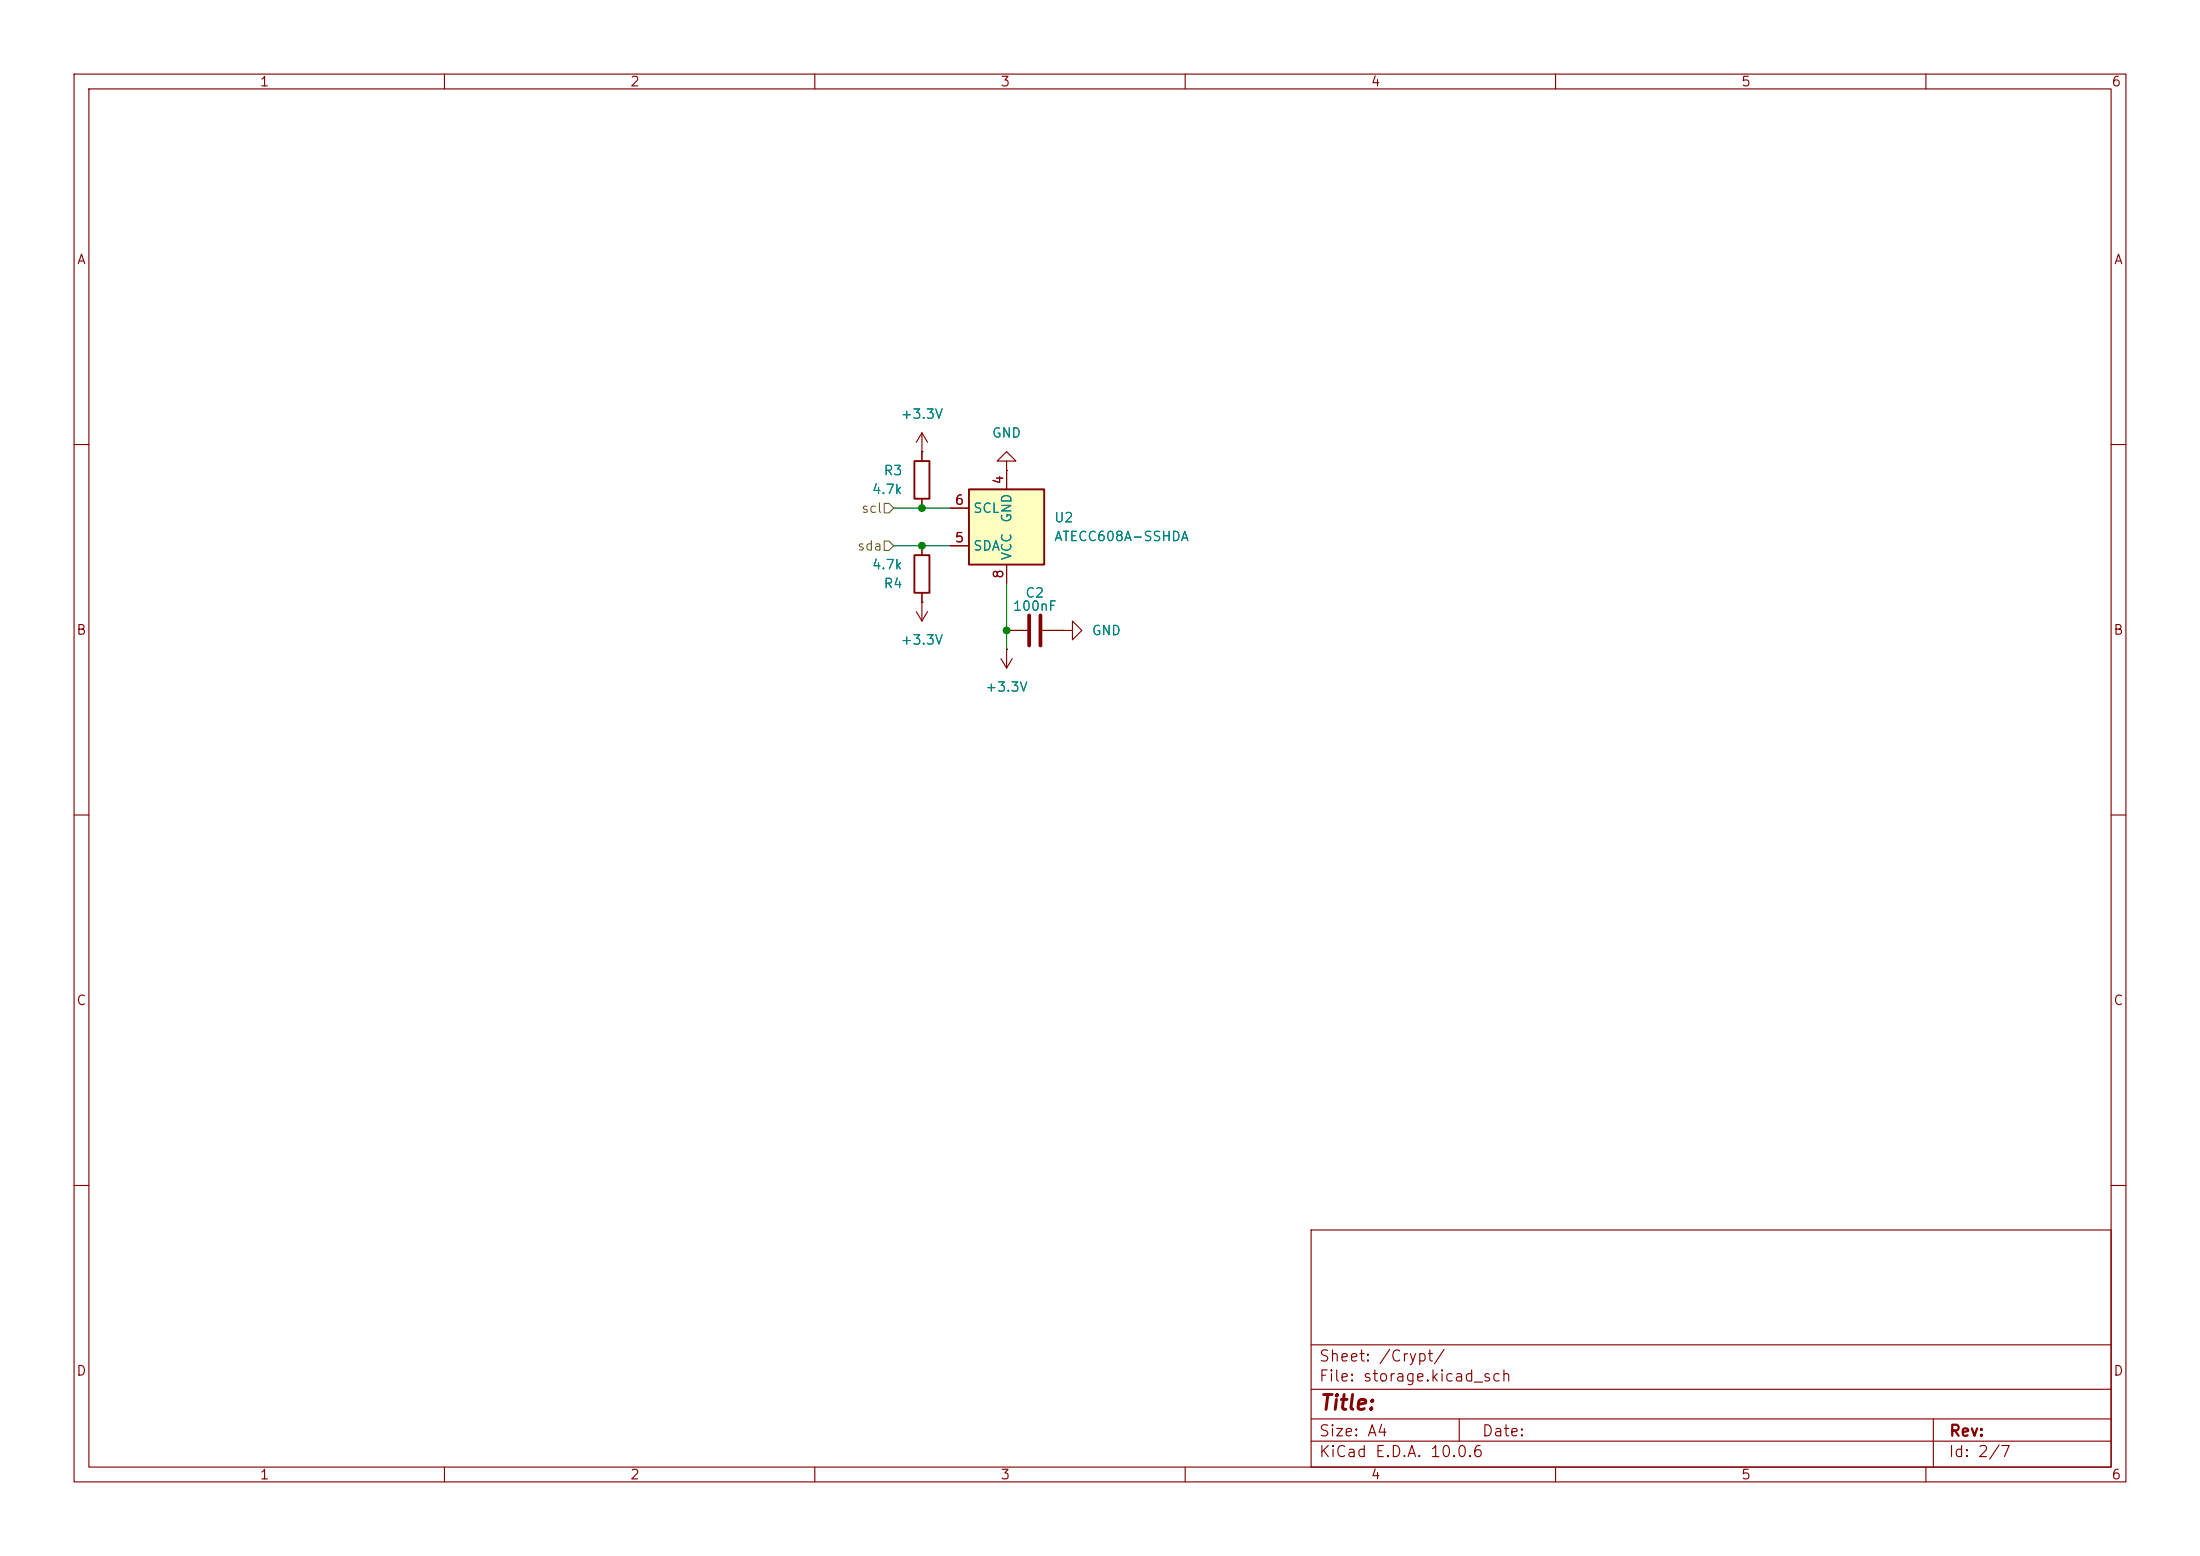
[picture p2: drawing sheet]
(kicad_sch
 (version 20260306)
 (generator "eeschema")
 (generator_version "10.0")
 (paper "A4")
 (lib_symbols
  (symbol "Device:C"
   (pin_numbers (hide yes))
   (pin_names
    (offset 0.254)) (exclude_from_sim no) (in_bom yes) (on_board yes)
   (in_pos_files yes)
   (duplicate_pin_numbers_are_jumpers no)
   (property "Reference" "C" (at 0.635 2.54 0) (show_name no) (do_not_autoplace no) (effects (font (size 1.27 1.27)) (justify left)))
   (property "Value" "C" (at 0.635 -2.54 0) (show_name no) (do_not_autoplace no) (effects (font (size 1.27 1.27)) (justify left)))
   (property "Footprint" "" (at 0.9652 -3.81 0) (show_name no) (do_not_autoplace no) (hide yes) (effects (font (size 1.27 1.27))))
   (property "Datasheet" "" (at 0 0 0) (show_name no) (do_not_autoplace no) (hide yes) (effects (font (size 1.27 1.27))))
   (property "Description" "Unpolarized capacitor" (at 0 0 0) (show_name no) (do_not_autoplace no) (hide yes) (effects (font (size 1.27 1.27))))
   (symbol "C_0_1"
    (polyline (pts (xy -2.032 0.762) (xy 2.032 0.762)) (stroke (width 0.508) (type default)) (fill (type none)))
    (polyline (pts (xy -2.032 -0.762) (xy 2.032 -0.762)) (stroke (width 0.508) (type default)) (fill (type none))))
   (symbol "C_1_1"
    (pin passive line (at 0 3.81 270) (length 2.794) (name "" (effects (font (size 1.27 1.27)))) (number "1" (effects (font (size 1.27 1.27)))))
    (pin passive line (at 0 -3.81 90) (length 2.794) (name "" (effects (font (size 1.27 1.27)))) (number "2" (effects (font (size 1.27 1.27))))))
   (embedded_fonts no))
  (symbol "Device:R"
   (pin_numbers (hide yes))
   (pin_names
    (offset 0)) (exclude_from_sim no) (in_bom yes) (on_board yes)
   (in_pos_files yes)
   (duplicate_pin_numbers_are_jumpers no)
   (property "Reference" "R" (at 2.032 0 90) (show_name no) (do_not_autoplace no) (effects (font (size 1.27 1.27))))
   (property "Value" "R" (at 0 0 90) (show_name no) (do_not_autoplace no) (effects (font (size 1.27 1.27))))
   (property "Footprint" "" (at -1.778 0 90) (show_name no) (do_not_autoplace no) (hide yes) (effects (font (size 1.27 1.27))))
   (property "Datasheet" "" (at 0 0 0) (show_name no) (do_not_autoplace no) (hide yes) (effects (font (size 1.27 1.27))))
   (property "Description" "Resistor" (at 0 0 0) (show_name no) (do_not_autoplace no) (hide yes) (effects (font (size 1.27 1.27))))
   (symbol "R_0_1"
    (rectangle (start -1.016 -2.54) (end 1.016 2.54) (stroke (width 0.254) (type default)) (fill (type none))))
   (symbol "R_1_1"
    (pin passive line (at 0 3.81 270) (length 1.27) (name "" (effects (font (size 1.27 1.27)))) (number "1" (effects (font (size 1.27 1.27)))))
    (pin passive line (at 0 -3.81 90) (length 1.27) (name "" (effects (font (size 1.27 1.27)))) (number "2" (effects (font (size 1.27 1.27))))))
   (embedded_fonts no))
  (symbol "Security:ATECC608A-SSHDA" (exclude_from_sim no) (in_bom yes) (on_board yes)
   (in_pos_files yes)
   (duplicate_pin_numbers_are_jumpers no)
   (property "Reference" "U" (at 3.81 6.35 0) (show_name no) (do_not_autoplace no) (effects (font (size 1.27 1.27))))
   (property "Value" "ATECC608A-SSHDA" (at 10.16 -6.35 0) (show_name no) (do_not_autoplace no) (effects (font (size 1.27 1.27))))
   (property "Footprint" "Package_SO:SOIC-8_3.9x4.9mm_P1.27mm" (at 0 0 0) (show_name no) (do_not_autoplace no) (hide yes) (effects (font (size 1.27 1.27))))
   (property "Datasheet" "http://ww1.microchip.com/downloads/en/DeviceDoc/ATECC608A-CryptoAuthentication-Device-Summary-Data-Sheet-DS40001977B.pdf" (at 3.81 6.35 0) (show_name no) (do_not_autoplace no) (hide yes) (effects (font (size 1.27 1.27))))
   (property "Description" "Cryptographic Co-Processor with Secure Hardware-based 16 Key Storage, ECDSA and ECDH support, I2C, SOIC-8" (at 0 0 0) (show_name no) (do_not_autoplace no) (hide yes) (effects (font (size 1.27 1.27))))
   (symbol "ATECC608A-SSHDA_0_1"
    (rectangle (start -5.08 5.08) (end 5.08 -5.08) (stroke (width 0.254) (type default)) (fill (type background))))
   (symbol "ATECC608A-SSHDA_1_1"
    (pin no_connect line (at -5.08 2.54 0) (length 2.54) (hide yes) (name "NC" (effects (font (size 1.27 1.27)))) (number "1" (effects (font (size 1.27 1.27)))))
    (pin no_connect line (at -5.08 0 0) (length 2.54) (hide yes) (name "NC" (effects (font (size 1.27 1.27)))) (number "2" (effects (font (size 1.27 1.27)))))
    (pin no_connect line (at -5.08 -2.54 0) (length 2.54) (hide yes) (name "NC" (effects (font (size 1.27 1.27)))) (number "3" (effects (font (size 1.27 1.27)))))
    (pin power_in line (at 0 -7.62 90) (length 2.54) (name "GND" (effects (font (size 1.27 1.27)))) (number "4" (effects (font (size 1.27 1.27)))))
    (pin bidirectional line (at 7.62 2.54 180) (length 2.54) (name "SDA" (effects (font (size 1.27 1.27)))) (number "5" (effects (font (size 1.27 1.27)))))
    (pin input line (at 7.62 -2.54 180) (length 2.54) (name "SCL" (effects (font (size 1.27 1.27)))) (number "6" (effects (font (size 1.27 1.27)))))
    (pin no_connect line (at 5.08 0 180) (length 2.54) (hide yes) (name "NC" (effects (font (size 1.27 1.27)))) (number "7" (effects (font (size 1.27 1.27)))))
    (pin power_in line (at 0 7.62 270) (length 2.54) (name "VCC" (effects (font (size 1.27 1.27)))) (number "8" (effects (font (size 1.27 1.27))))))
   (embedded_fonts no))
  (symbol "power:+3.3V"
   (power global)
   (pin_numbers (hide yes))
   (pin_names
    (offset 0) (hide yes)) (exclude_from_sim no) (in_bom yes) (on_board yes)
   (in_pos_files yes)
   (duplicate_pin_numbers_are_jumpers no)
   (property "Reference" "#PWR" (at 0 -3.81 0) (show_name no) (do_not_autoplace no) (hide yes) (effects (font (size 1.27 1.27))))
   (property "Value" "+3.3V" (at 0 3.556 0) (show_name no) (do_not_autoplace no) (effects (font (size 1.27 1.27))))
   (property "Footprint" "" (at 0 0 0) (show_name no) (do_not_autoplace no) (hide yes) (effects (font (size 1.27 1.27))))
   (property "Datasheet" "" (at 0 0 0) (show_name no) (do_not_autoplace no) (hide yes) (effects (font (size 1.27 1.27))))
   (property "Description" "Power symbol creates a global label with name \"+3.3V\"" (at 0 0 0) (show_name no) (do_not_autoplace no) (hide yes) (effects (font (size 1.27 1.27))))
   (symbol "+3.3V_0_1"
    (polyline (pts (xy -0.762 1.27) (xy 0 2.54)) (stroke (width 0) (type default)) (fill (type none)))
    (polyline (pts (xy 0 2.54) (xy 0.762 1.27)) (stroke (width 0) (type default)) (fill (type none)))
    (polyline (pts (xy 0 0) (xy 0 2.54)) (stroke (width 0) (type default)) (fill (type none))))
   (symbol "+3.3V_1_1"
    (pin power_in line (at 0 0 90) (length 0) (name "" (effects (font (size 1.27 1.27)))) (number "1" (effects (font (size 1.27 1.27))))))
   (embedded_fonts no))
  (symbol "power:GND"
   (power global)
   (pin_numbers (hide yes))
   (pin_names
    (offset 0) (hide yes)) (exclude_from_sim no) (in_bom yes) (on_board yes)
   (in_pos_files yes)
   (duplicate_pin_numbers_are_jumpers no)
   (property "Reference" "#PWR" (at 0 -6.35 0) (show_name no) (do_not_autoplace no) (hide yes) (effects (font (size 1.27 1.27))))
   (property "Value" "GND" (at 0 -3.81 0) (show_name no) (do_not_autoplace no) (effects (font (size 1.27 1.27))))
   (property "Footprint" "" (at 0 0 0) (show_name no) (do_not_autoplace no) (hide yes) (effects (font (size 1.27 1.27))))
   (property "Datasheet" "" (at 0 0 0) (show_name no) (do_not_autoplace no) (hide yes) (effects (font (size 1.27 1.27))))
   (property "Description" "Power symbol creates a global label with name \"GND\" , ground" (at 0 0 0) (show_name no) (do_not_autoplace no) (hide yes) (effects (font (size 1.27 1.27))))
   (symbol "GND_0_1"
    (polyline (pts (xy 0 0) (xy 0 -1.27) (xy 1.27 -1.27) (xy 0 -2.54) (xy -1.27 -1.27) (xy 0 -1.27)) (stroke (width 0) (type default)) (fill (type none))))
   (symbol "GND_1_1"
    (pin power_in line (at 0 0 270) (length 0) (name "" (effects (font (size 1.27 1.27)))) (number "1" (effects (font (size 1.27 1.27))))))
   (embedded_fonts no)))
 (junction
  (at 124.46 73.66)
  (diameter 0)
  (color 0 0 0 0))
 (junction
  (at 124.46 68.58)
  (diameter 0)
  (color 0 0 0 0))
 (junction
  (at 135.89 85.09)
  (diameter 0)
  (color 0 0 0 0))
 (wire
  (pts (xy 135.89 85.09) (xy 135.89 78.74))
  (stroke (width 0) (type default)))
 (wire
  (pts (xy 124.46 73.66) (xy 128.27 73.66))
  (stroke (width 0) (type default)))
 (wire
  (pts (xy 120.65 73.66) (xy 124.46 73.66))
  (stroke (width 0) (type default)))
 (wire
  (pts (xy 124.46 68.58) (xy 128.27 68.58))
  (stroke (width 0) (type default)))
 (wire
  (pts (xy 135.89 87.63) (xy 135.89 85.09))
  (stroke (width 0) (type default)))
 (wire
  (pts (xy 120.65 68.58) (xy 124.46 68.58))
  (stroke (width 0) (type default)))
 (hierarchical_label "scl"
  (shape input)
  (at 120.65 68.58 180)
  (effects (font (size 1.27 1.27)) (justify right)))
 (hierarchical_label "sda"
  (shape input)
  (at 120.65 73.66 180)
  (effects (font (size 1.27 1.27)) (justify right)))
 (symbol
  (lib_id "power:+3.3V")
  (at 124.46 81.28 180)
  (unit 1)
  (body_style 1)
  (exclude_from_sim no)
  (in_bom yes)
  (on_board yes)
  (in_pos_files yes)
  (dnp no)
  (fields_autoplaced yes)
  (property "Reference" "#PWR010" (at 124.46 77.47 0) (hide yes) (show_name no) (do_not_autoplace no) (effects (font (size 1.27 1.27))))
  (property "Value" "+3.3V" (at 124.46 86.36 0) (show_name no) (do_not_autoplace no) (effects (font (size 1.27 1.27))))
  (property "Footprint" "" (at 124.46 81.28 0) (hide yes) (show_name no) (do_not_autoplace no) (effects (font (size 1.27 1.27))))
  (property "Datasheet" "" (at 124.46 81.28 0) (hide yes) (show_name no) (do_not_autoplace no) (effects (font (size 1.27 1.27))))
  (property "Description" "Power symbol creates a global label with name \"+3.3V\"" (at 124.46 81.28 0) (hide yes) (show_name no) (do_not_autoplace no) (effects (font (size 1.27 1.27))))
  (pin "1"))
 (symbol
  (lib_id "Security:ATECC608A-SSHDA")
  (at 135.89 71.12 180)
  (unit 1)
  (body_style 1)
  (exclude_from_sim no)
  (in_bom yes)
  (on_board yes)
  (in_pos_files yes)
  (dnp no)
  (fields_autoplaced yes)
  (property "Reference" "U2" (at 142.24 69.8499 0) (show_name no) (do_not_autoplace no) (effects (font (size 1.27 1.27)) (justify right)))
  (property "Value" "ATECC608A-SSHDA" (at 142.24 72.3899 0) (show_name no) (do_not_autoplace no) (effects (font (size 1.27 1.27)) (justify right)))
  (property "Footprint" "Package_SO:SOIC-8_3.9x4.9mm_P1.27mm" (at 135.89 71.12 0) (hide yes) (show_name no) (do_not_autoplace no) (effects (font (size 1.27 1.27))))
  (property "Datasheet" "http://ww1.microchip.com/downloads/en/DeviceDoc/ATECC608A-CryptoAuthentication-Device-Summary-Data-Sheet-DS40001977B.pdf" (at 132.08 77.47 0) (hide yes) (show_name no) (do_not_autoplace no) (effects (font (size 1.27 1.27))))
  (property "Description" "Cryptographic Co-Processor with Secure Hardware-based 16 Key Storage, ECDSA and ECDH support, I2C, SOIC-8" (at 135.89 71.12 0) (hide yes) (show_name no) (do_not_autoplace no) (effects (font (size 1.27 1.27))))
  (property "KLC_S3.3" "" (at 135.89 71.12 0) (hide yes) (show_name no) (do_not_autoplace no) (effects (font (size 1.27 1.27))))
  (property "KLC_S4.1" "" (at 135.89 71.12 0) (hide yes) (show_name no) (do_not_autoplace no) (effects (font (size 1.27 1.27))))
  (property "KLC_S4.2_DVDD" "" (at 135.89 71.12 0) (hide yes) (show_name no) (do_not_autoplace no) (effects (font (size 1.27 1.27))))
  (property "KLC_S4.2_VREG_VOUT" "" (at 135.89 71.12 0) (hide yes) (show_name no) (do_not_autoplace no) (effects (font (size 1.27 1.27))))
  (property "LCSC Part" "C616024" (at 135.89 71.12 0) (hide yes) (show_name no) (do_not_autoplace no) (effects (font (size 1.27 1.27))))
  (pin "2")
  (pin "1")
  (pin "8")
  (pin "7")
  (pin "6")
  (pin "5")
  (pin "4")
  (pin "3"))
 (symbol
  (lib_id "Device:R")
  (at 124.46 64.77 0)
  (mirror y)
  (unit 1)
  (body_style 1)
  (exclude_from_sim no)
  (in_bom yes)
  (on_board yes)
  (in_pos_files yes)
  (dnp no)
  (property "Reference" "R3" (at 121.92 63.4999 0) (show_name no) (do_not_autoplace no) (effects (font (size 1.27 1.27)) (justify left)))
  (property "Value" "4.7k" (at 121.92 66.0399 0) (show_name no) (do_not_autoplace no) (effects (font (size 1.27 1.27)) (justify left)))
  (property "Footprint" "Resistor_SMD:R_0603_1608Metric" (at 126.238 64.77 90) (hide yes) (show_name no) (do_not_autoplace no) (effects (font (size 1.27 1.27))))
  (property "Datasheet" "" (at 124.46 64.77 0) (hide yes) (show_name no) (do_not_autoplace no) (effects (font (size 1.27 1.27))))
  (property "Description" "Resistor" (at 124.46 64.77 0) (hide yes) (show_name no) (do_not_autoplace no) (effects (font (size 1.27 1.27))))
  (property "KLC_S3.3" "" (at 124.46 64.77 0) (hide yes) (show_name no) (do_not_autoplace no) (effects (font (size 1.27 1.27))))
  (property "KLC_S4.1" "" (at 124.46 64.77 0) (hide yes) (show_name no) (do_not_autoplace no) (effects (font (size 1.27 1.27))))
  (property "KLC_S4.2_DVDD" "" (at 124.46 64.77 0) (hide yes) (show_name no) (do_not_autoplace no) (effects (font (size 1.27 1.27))))
  (property "KLC_S4.2_VREG_VOUT" "" (at 124.46 64.77 0) (hide yes) (show_name no) (do_not_autoplace no) (effects (font (size 1.27 1.27))))
  (property "LCSC Part" "C99782" (at 124.46 64.77 0) (hide yes) (show_name no) (do_not_autoplace no) (effects (font (size 1.27 1.27))))
  (pin "2")
  (pin "1"))
 (symbol
  (lib_id "power:+3.3V")
  (at 124.46 60.96 0)
  (unit 1)
  (body_style 1)
  (exclude_from_sim no)
  (in_bom yes)
  (on_board yes)
  (in_pos_files yes)
  (dnp no)
  (fields_autoplaced yes)
  (property "Reference" "#PWR09" (at 124.46 64.77 0) (hide yes) (show_name no) (do_not_autoplace no) (effects (font (size 1.27 1.27))))
  (property "Value" "+3.3V" (at 124.46 55.88 0) (show_name no) (do_not_autoplace no) (effects (font (size 1.27 1.27))))
  (property "Footprint" "" (at 124.46 60.96 0) (hide yes) (show_name no) (do_not_autoplace no) (effects (font (size 1.27 1.27))))
  (property "Datasheet" "" (at 124.46 60.96 0) (hide yes) (show_name no) (do_not_autoplace no) (effects (font (size 1.27 1.27))))
  (property "Description" "Power symbol creates a global label with name \"+3.3V\"" (at 124.46 60.96 0) (hide yes) (show_name no) (do_not_autoplace no) (effects (font (size 1.27 1.27))))
  (pin "1"))
 (symbol
  (lib_id "Device:R")
  (at 124.46 77.47 180)
  (unit 1)
  (body_style 1)
  (exclude_from_sim no)
  (in_bom yes)
  (on_board yes)
  (in_pos_files yes)
  (dnp no)
  (fields_autoplaced yes)
  (property "Reference" "R4" (at 121.92 78.7401 0) (show_name no) (do_not_autoplace no) (effects (font (size 1.27 1.27)) (justify left)))
  (property "Value" "4.7k" (at 121.92 76.2001 0) (show_name no) (do_not_autoplace no) (effects (font (size 1.27 1.27)) (justify left)))
  (property "Footprint" "Resistor_SMD:R_0603_1608Metric" (at 126.238 77.47 90) (hide yes) (show_name no) (do_not_autoplace no) (effects (font (size 1.27 1.27))))
  (property "Datasheet" "" (at 124.46 77.47 0) (hide yes) (show_name no) (do_not_autoplace no) (effects (font (size 1.27 1.27))))
  (property "Description" "Resistor" (at 124.46 77.47 0) (hide yes) (show_name no) (do_not_autoplace no) (effects (font (size 1.27 1.27))))
  (property "KLC_S3.3" "" (at 124.46 77.47 0) (hide yes) (show_name no) (do_not_autoplace no) (effects (font (size 1.27 1.27))))
  (property "KLC_S4.1" "" (at 124.46 77.47 0) (hide yes) (show_name no) (do_not_autoplace no) (effects (font (size 1.27 1.27))))
  (property "KLC_S4.2_DVDD" "" (at 124.46 77.47 0) (hide yes) (show_name no) (do_not_autoplace no) (effects (font (size 1.27 1.27))))
  (property "KLC_S4.2_VREG_VOUT" "" (at 124.46 77.47 0) (hide yes) (show_name no) (do_not_autoplace no) (effects (font (size 1.27 1.27))))
  (property "LCSC Part" "C99782" (at 124.46 77.47 0) (hide yes) (show_name no) (do_not_autoplace no) (effects (font (size 1.27 1.27))))
  (pin "2")
  (pin "1"))
 (symbol
  (lib_id "Device:C")
  (at 139.7 85.09 90)
  (unit 1)
  (body_style 1)
  (exclude_from_sim no)
  (in_bom yes)
  (on_board yes)
  (in_pos_files yes)
  (dnp no)
  (property "Reference" "C2" (at 139.7 80.01 90) (show_name no) (do_not_autoplace no) (effects (font (size 1.27 1.27))))
  (property "Value" "100nF" (at 139.7 81.788 90) (show_name no) (do_not_autoplace no) (effects (font (size 1.27 1.27))))
  (property "Footprint" "Capacitor_SMD:C_0603_1608Metric" (at 143.51 84.1248 0) (hide yes) (show_name no) (do_not_autoplace no) (effects (font (size 1.27 1.27))))
  (property "Datasheet" "" (at 139.7 85.09 0) (hide yes) (show_name no) (do_not_autoplace no) (effects (font (size 1.27 1.27))))
  (property "Description" "Unpolarized capacitor" (at 139.7 85.09 0) (hide yes) (show_name no) (do_not_autoplace no) (effects (font (size 1.27 1.27))))
  (property "KLC_S3.3" "" (at 139.7 85.09 90) (hide yes) (show_name no) (do_not_autoplace no) (effects (font (size 1.27 1.27))))
  (property "KLC_S4.1" "" (at 139.7 85.09 90) (hide yes) (show_name no) (do_not_autoplace no) (effects (font (size 1.27 1.27))))
  (property "KLC_S4.2_DVDD" "" (at 139.7 85.09 90) (hide yes) (show_name no) (do_not_autoplace no) (effects (font (size 1.27 1.27))))
  (property "KLC_S4.2_VREG_VOUT" "" (at 139.7 85.09 90) (hide yes) (show_name no) (do_not_autoplace no) (effects (font (size 1.27 1.27))))
  (property "LCSC Part" "C1591" (at 139.7 85.09 90) (hide yes) (show_name no) (do_not_autoplace no) (effects (font (size 1.27 1.27))))
  (pin "1")
  (pin "2"))
 (symbol
  (lib_id "power:GND")
  (at 143.51 85.09 90)
  (unit 1)
  (body_style 1)
  (exclude_from_sim no)
  (in_bom yes)
  (on_board yes)
  (in_pos_files yes)
  (dnp no)
  (fields_autoplaced yes)
  (property "Reference" "#PWR013" (at 149.86 85.09 0) (hide yes) (show_name no) (do_not_autoplace no) (effects (font (size 1.27 1.27))))
  (property "Value" "GND" (at 147.32 85.0899 90) (show_name no) (do_not_autoplace no) (effects (font (size 1.27 1.27)) (justify right)))
  (property "Footprint" "" (at 143.51 85.09 0) (hide yes) (show_name no) (do_not_autoplace no) (effects (font (size 1.27 1.27))))
  (property "Datasheet" "" (at 143.51 85.09 0) (hide yes) (show_name no) (do_not_autoplace no) (effects (font (size 1.27 1.27))))
  (property "Description" "Power symbol creates a global label with name \"GND\" , ground" (at 143.51 85.09 0) (hide yes) (show_name no) (do_not_autoplace no) (effects (font (size 1.27 1.27))))
  (pin "1"))
 (symbol
  (lib_id "power:+3.3V")
  (at 135.89 87.63 180)
  (unit 1)
  (body_style 1)
  (exclude_from_sim no)
  (in_bom yes)
  (on_board yes)
  (in_pos_files yes)
  (dnp no)
  (fields_autoplaced yes)
  (property "Reference" "#PWR012" (at 135.89 83.82 0) (hide yes) (show_name no) (do_not_autoplace no) (effects (font (size 1.27 1.27))))
  (property "Value" "+3.3V" (at 135.89 92.71 0) (show_name no) (do_not_autoplace no) (effects (font (size 1.27 1.27))))
  (property "Footprint" "" (at 135.89 87.63 0) (hide yes) (show_name no) (do_not_autoplace no) (effects (font (size 1.27 1.27))))
  (property "Datasheet" "" (at 135.89 87.63 0) (hide yes) (show_name no) (do_not_autoplace no) (effects (font (size 1.27 1.27))))
  (property "Description" "Power symbol creates a global label with name \"+3.3V\"" (at 135.89 87.63 0) (hide yes) (show_name no) (do_not_autoplace no) (effects (font (size 1.27 1.27))))
  (pin "1"))
 (symbol
  (lib_id "power:GND")
  (at 135.89 63.5 180)
  (unit 1)
  (body_style 1)
  (exclude_from_sim no)
  (in_bom yes)
  (on_board yes)
  (in_pos_files yes)
  (dnp no)
  (fields_autoplaced yes)
  (property "Reference" "#PWR011" (at 135.89 57.15 0) (hide yes) (show_name no) (do_not_autoplace no) (effects (font (size 1.27 1.27))))
  (property "Value" "GND" (at 135.89 58.42 0) (show_name no) (do_not_autoplace no) (effects (font (size 1.27 1.27))))
  (property "Footprint" "" (at 135.89 63.5 0) (hide yes) (show_name no) (do_not_autoplace no) (effects (font (size 1.27 1.27))))
  (property "Datasheet" "" (at 135.89 63.5 0) (hide yes) (show_name no) (do_not_autoplace no) (effects (font (size 1.27 1.27))))
  (property "Description" "Power symbol creates a global label with name \"GND\" , ground" (at 135.89 63.5 0) (hide yes) (show_name no) (do_not_autoplace no) (effects (font (size 1.27 1.27))))
  (pin "1")))
